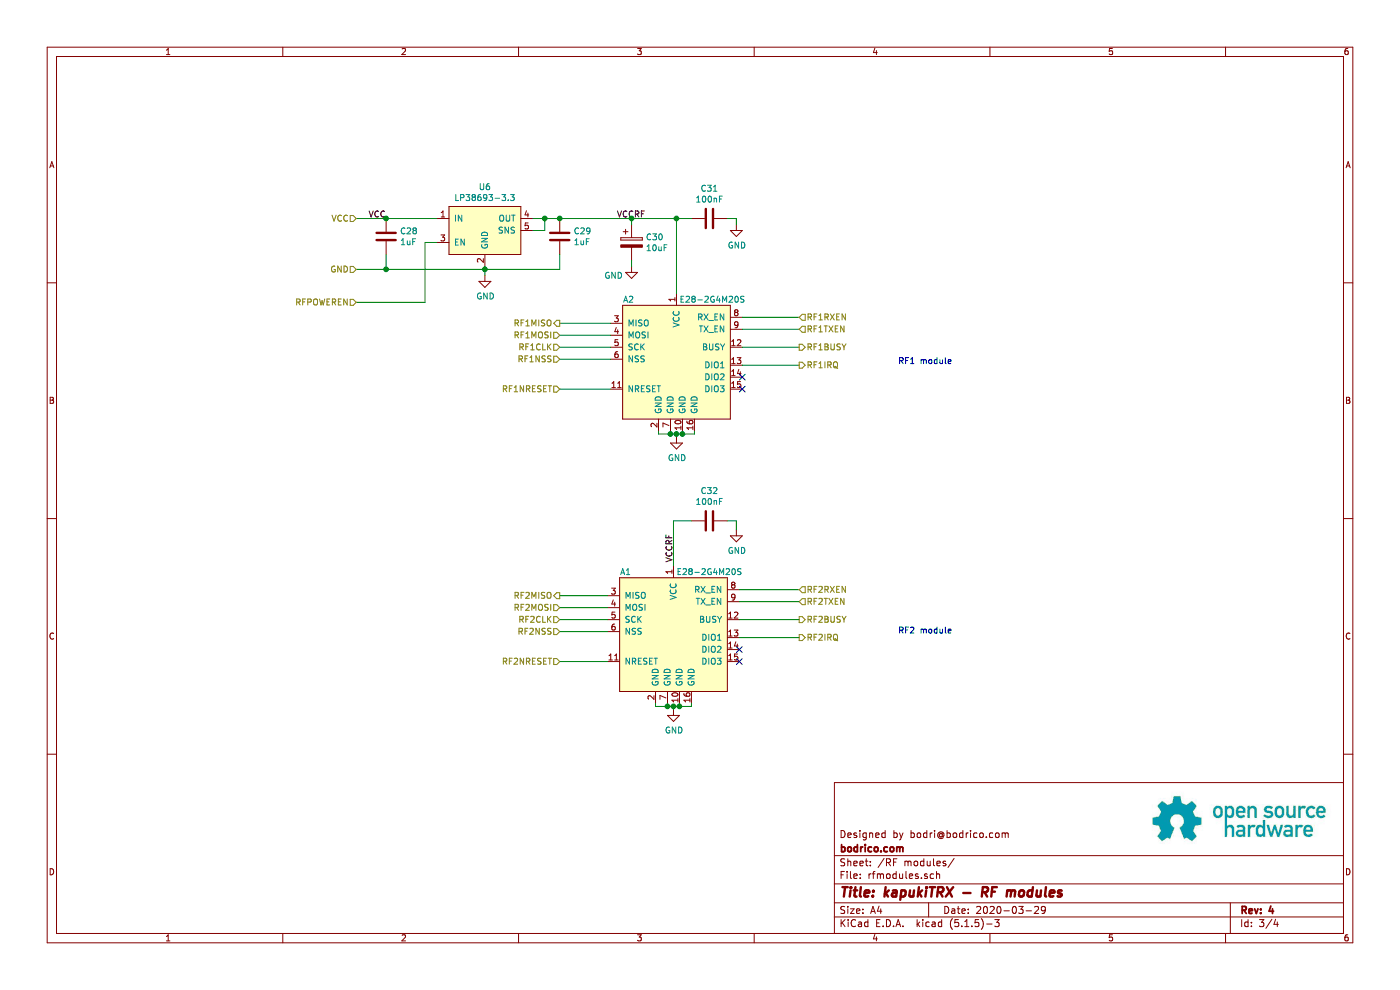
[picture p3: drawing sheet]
EESchema Schematic File Version 4
EELAYER 30 0
EELAYER END
$Descr A4 11693 8268
encoding utf-8
Sheet 3 4
Title "kapukiTRX - RF modules"
Date "2020-03-29"
Rev "4"
Comp "bodrico.com"
Comment1 "Designed by bodri@bodrico.com"
Comment2 ""
Comment3 ""
Comment4 ""
$EndDescr
$Comp
L power:GND #PWR027
U 1 1
P 5650 3650
F 0 "#PWR027" H 5650 3400 50  0001 C CNN
F 1 "GND" H 5655 3477 50  0000 C CNN
F 2 "" H 5650 3650 50  0001 C CNN
F 3 "" H 5650 3650 50  0001 C CNN
	1    5650 3650
	1    0    0    -1  
$EndComp
$Comp
L power:GND #PWR026
U 1 1
P 5625 5925
F 0 "#PWR026" H 5625 5675 50  0001 C CNN
F 1 "GND" H 5630 5752 50  0000 C CNN
F 2 "" H 5625 5925 50  0001 C CNN
F 3 "" H 5625 5925 50  0001 C CNN
	1    5625 5925
	1    0    0    -1  
$EndComp
$Comp
L LP38693:LP38693 U6
U 1 1
P 4050 1925
F 0 "U6" H 4050 2290 50  0000 C CNN
F 1 "LP38693-3.3" H 4050 2199 50  0000 C CNN
F 2 "miscellaneous:WSON-6_3x3mm_Pitch0.95mm" H 4050 1925 50  0001 C CNN
F 3 "http://www.ti.com/lit/ds/snvs321o/snvs321o.pdf" H 4050 1925 50  0001 C CNN
	1    4050 1925
	1    0    0    -1  
$EndComp
$Comp
L Device:C C29
U 1 1
P 4675 1975
F 0 "C29" H 4790 2021 50  0000 L CNN
F 1 "1uF" H 4790 1930 50  0000 L CNN
F 2 "Capacitor_SMD:C_0402_1005Metric" H 4713 1825 50  0001 C CNN
F 3 "~" H 4675 1975 50  0001 C CNN
	1    4675 1975
	1    0    0    -1  
$EndComp
$Comp
L Device:C C28
U 1 1
P 3225 1975
F 0 "C28" H 3340 2021 50  0000 L CNN
F 1 "1uF" H 3340 1930 50  0000 L CNN
F 2 "Capacitor_SMD:C_0402_1005Metric" H 3263 1825 50  0001 C CNN
F 3 "~" H 3225 1975 50  0001 C CNN
	1    3225 1975
	1    0    0    -1  
$EndComp
Wire Wire Line
	4450 1825 4550 1825
Wire Wire Line
	4450 1925 4550 1925
Wire Wire Line
	4550 1925 4550 1825
Connection ~ 4550 1825
Wire Wire Line
	4550 1825 4675 1825
Wire Wire Line
	5650 1825 5650 2450
Connection ~ 4675 1825
Wire Wire Line
	4050 2225 4050 2250
Wire Wire Line
	4050 2250 4675 2250
Wire Wire Line
	4675 2250 4675 2125
Wire Wire Line
	4050 2250 3225 2250
Wire Wire Line
	3225 2250 3225 2125
Connection ~ 4050 2250
$Comp
L power:GND #PWR024
U 1 1
P 4050 2300
F 0 "#PWR024" H 4050 2050 50  0001 C CNN
F 1 "GND" H 4055 2127 50  0000 C CNN
F 2 "" H 4050 2300 50  0001 C CNN
F 3 "" H 4050 2300 50  0001 C CNN
	1    4050 2300
	1    0    0    -1  
$EndComp
Wire Wire Line
	4050 2300 4050 2250
Wire Wire Line
	3225 1825 3650 1825
Text Label 5150 1825 0    50   ~ 0
VCCRF
Text Label 5625 4700 1    50   ~ 0
VCCRF
Text HLabel 2975 1825 0    50   Input ~ 0
VCC
Text HLabel 4675 2700 0    50   Output ~ 0
RF1MISO
Text HLabel 4675 2800 0    50   Input ~ 0
RF1MOSI
Text HLabel 4675 2900 0    50   Input ~ 0
RF1CLK
Text HLabel 4675 3000 0    50   Input ~ 0
RF1NSS
Text HLabel 4675 3250 0    50   Input ~ 0
RF1NRESET
Text HLabel 4675 4975 0    50   Output ~ 0
RF2MISO
Text HLabel 4675 5075 0    50   Input ~ 0
RF2MOSI
Text HLabel 4675 5175 0    50   Input ~ 0
RF2CLK
Text HLabel 4675 5275 0    50   Input ~ 0
RF2NSS
Text HLabel 4675 5525 0    50   Input ~ 0
RF2NRESET
Wire Wire Line
	4675 5525 5075 5525
Wire Wire Line
	4675 5275 5075 5275
Wire Wire Line
	4675 5175 5075 5175
Wire Wire Line
	4675 5075 5075 5075
Wire Wire Line
	4675 4975 5075 4975
Wire Wire Line
	4675 2700 5100 2700
Wire Wire Line
	4675 2800 5100 2800
Wire Wire Line
	4675 2900 5100 2900
Wire Wire Line
	4675 3000 5100 3000
Wire Wire Line
	4675 3250 5100 3250
Text HLabel 6675 2650 2    50   Input ~ 0
RF1RXEN
Text HLabel 6675 2750 2    50   Input ~ 0
RF1TXEN
Text HLabel 6675 2900 2    50   Output ~ 0
RF1BUSY
Text HLabel 6675 3050 2    50   Output ~ 0
RF1IRQ
Text HLabel 6675 4925 2    50   Input ~ 0
RF2RXEN
Text HLabel 6675 5025 2    50   Input ~ 0
RF2TXEN
Text HLabel 6675 5175 2    50   Output ~ 0
RF2BUSY
Text HLabel 6675 5325 2    50   Output ~ 0
RF2IRQ
Wire Wire Line
	6675 2650 6200 2650
Wire Wire Line
	6675 2750 6200 2750
Wire Wire Line
	6675 2900 6200 2900
Wire Wire Line
	6675 3050 6200 3050
Wire Wire Line
	6675 4925 6175 4925
Wire Wire Line
	6675 5025 6175 5025
Wire Wire Line
	6675 5175 6175 5175
Wire Wire Line
	6675 5325 6175 5325
NoConn ~ 6200 3150
NoConn ~ 6200 3250
NoConn ~ 6175 5425
NoConn ~ 6175 5525
Wire Wire Line
	2975 1825 3225 1825
Connection ~ 3225 1825
Text HLabel 2975 2525 0    50   Input ~ 0
RFPOWEREN
Wire Wire Line
	2975 2525 3550 2525
Wire Wire Line
	3550 2525 3550 2025
Wire Wire Line
	3550 2025 3650 2025
Text HLabel 2975 2250 0    50   Input ~ 0
GND
Wire Wire Line
	2975 2250 3225 2250
Connection ~ 3225 2250
$Comp
L Device:C C31
U 1 1
P 5925 1825
F 0 "C31" V 5673 1825 50  0000 C CNN
F 1 "100nF" V 5764 1825 50  0000 C CNN
F 2 "Capacitor_SMD:C_0402_1005Metric" H 5963 1675 50  0001 C CNN
F 3 "~" H 5925 1825 50  0001 C CNN
	1    5925 1825
	0    1    1    0   
$EndComp
$Comp
L Device:C C32
U 1 1
P 5925 4350
F 0 "C32" V 5673 4350 50  0000 C CNN
F 1 "100nF" V 5764 4350 50  0000 C CNN
F 2 "Capacitor_SMD:C_0402_1005Metric" H 5963 4200 50  0001 C CNN
F 3 "~" H 5925 4350 50  0001 C CNN
	1    5925 4350
	0    1    1    0   
$EndComp
$Comp
L power:GND #PWR028
U 1 1
P 6150 1875
F 0 "#PWR028" H 6150 1625 50  0001 C CNN
F 1 "GND" H 6155 1702 50  0000 C CNN
F 2 "" H 6150 1875 50  0001 C CNN
F 3 "" H 6150 1875 50  0001 C CNN
	1    6150 1875
	1    0    0    -1  
$EndComp
$Comp
L power:GND #PWR029
U 1 1
P 6150 4425
F 0 "#PWR029" H 6150 4175 50  0001 C CNN
F 1 "GND" H 6155 4252 50  0000 C CNN
F 2 "" H 6150 4425 50  0001 C CNN
F 3 "" H 6150 4425 50  0001 C CNN
	1    6150 4425
	1    0    0    -1  
$EndComp
Wire Wire Line
	6075 4350 6150 4350
Wire Wire Line
	6150 4350 6150 4425
Wire Wire Line
	6075 1825 6150 1825
Wire Wire Line
	6150 1825 6150 1875
Wire Wire Line
	5775 4350 5625 4350
Wire Wire Line
	5625 4350 5625 4725
$Comp
L Device:CP C30
U 1 1
P 5275 2025
F 0 "C30" H 5393 2071 50  0000 L CNN
F 1 "10uF" H 5393 1980 50  0000 L CNN
F 2 "Capacitor_Tantalum_SMD:CP_EIA-3216-18_Kemet-A" H 5313 1875 50  0001 C CNN
F 3 "~" H 5275 2025 50  0001 C CNN
	1    5275 2025
	1    0    0    -1  
$EndComp
$Comp
L power:GND #PWR025
U 1 1
P 5275 2225
F 0 "#PWR025" H 5275 1975 50  0001 C CNN
F 1 "GND" H 5125 2150 50  0000 C CNN
F 2 "" H 5275 2225 50  0001 C CNN
F 3 "" H 5275 2225 50  0001 C CNN
	1    5275 2225
	1    0    0    -1  
$EndComp
Wire Wire Line
	4675 1825 5275 1825
Connection ~ 5650 1825
Wire Wire Line
	5650 1825 5775 1825
Wire Wire Line
	5275 1875 5275 1825
Connection ~ 5275 1825
Wire Wire Line
	5275 1825 5650 1825
Wire Wire Line
	5275 2225 5275 2175
$Comp
L SX1280:E28-2G4M20S A1
U 1 1
P 5625 5275
F 0 "A1" H 5225 5775 50  0000 C CNN
F 1 "E28-2G4M20S" H 5925 5775 50  0000 C CNN
F 2 "miscellaneous:E28-2G4M20S" H 5375 5375 50  0001 C CNN
F 3 "http://www.ebyte.com/en/downpdf.aspx?id=286" H 6775 4725 50  0001 C CNN
	1    5625 5275
	1    0    0    -1  
$EndComp
$Comp
L SX1280:E28-2G4M20S A2
U 1 1
P 5650 3000
F 0 "A2" H 5250 3500 50  0000 C CNN
F 1 "E28-2G4M20S" H 5950 3500 50  0000 C CNN
F 2 "miscellaneous:E28-2G4M20S" H 5400 3100 50  0001 C CNN
F 3 "http://www.ebyte.com/en/downpdf.aspx?id=286" H 6800 2450 50  0001 C CNN
	1    5650 3000
	1    0    0    -1  
$EndComp
Wire Wire Line
	5500 3600 5500 3625
Wire Wire Line
	5500 3625 5600 3625
Wire Wire Line
	5800 3625 5800 3600
Wire Wire Line
	5600 3625 5600 3600
Connection ~ 5600 3625
Wire Wire Line
	5600 3625 5650 3625
Wire Wire Line
	5700 3625 5700 3600
Connection ~ 5700 3625
Wire Wire Line
	5700 3625 5800 3625
Wire Wire Line
	5650 3625 5650 3650
Connection ~ 5650 3625
Wire Wire Line
	5650 3625 5700 3625
Wire Wire Line
	5475 5875 5475 5900
Wire Wire Line
	5475 5900 5575 5900
Wire Wire Line
	5775 5900 5775 5875
Wire Wire Line
	5575 5900 5575 5875
Connection ~ 5575 5900
Wire Wire Line
	5575 5900 5625 5900
Wire Wire Line
	5675 5900 5675 5875
Connection ~ 5675 5900
Wire Wire Line
	5675 5900 5775 5900
Wire Wire Line
	5625 5900 5625 5925
Connection ~ 5625 5900
Wire Wire Line
	5625 5900 5675 5900
Text Label 3225 1825 2    50   ~ 0
VCC
Text Notes 7500 3050 0    50   ~ 0
RF1 module
Text Notes 7500 5300 0    50   ~ 0
RF2 module
$EndSCHEMATC
